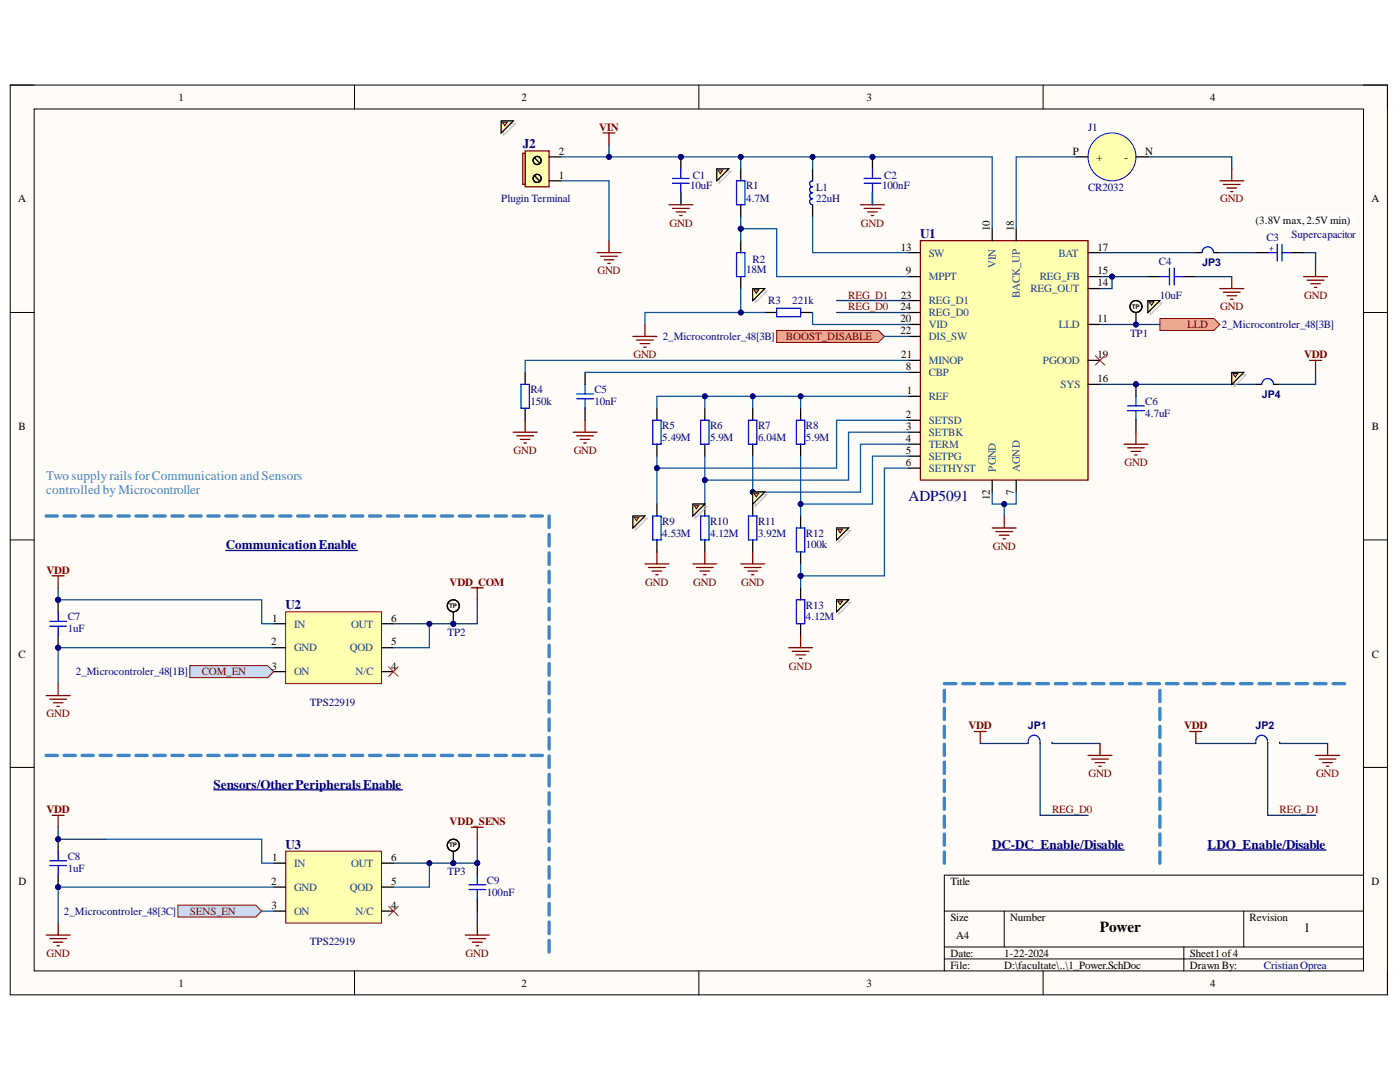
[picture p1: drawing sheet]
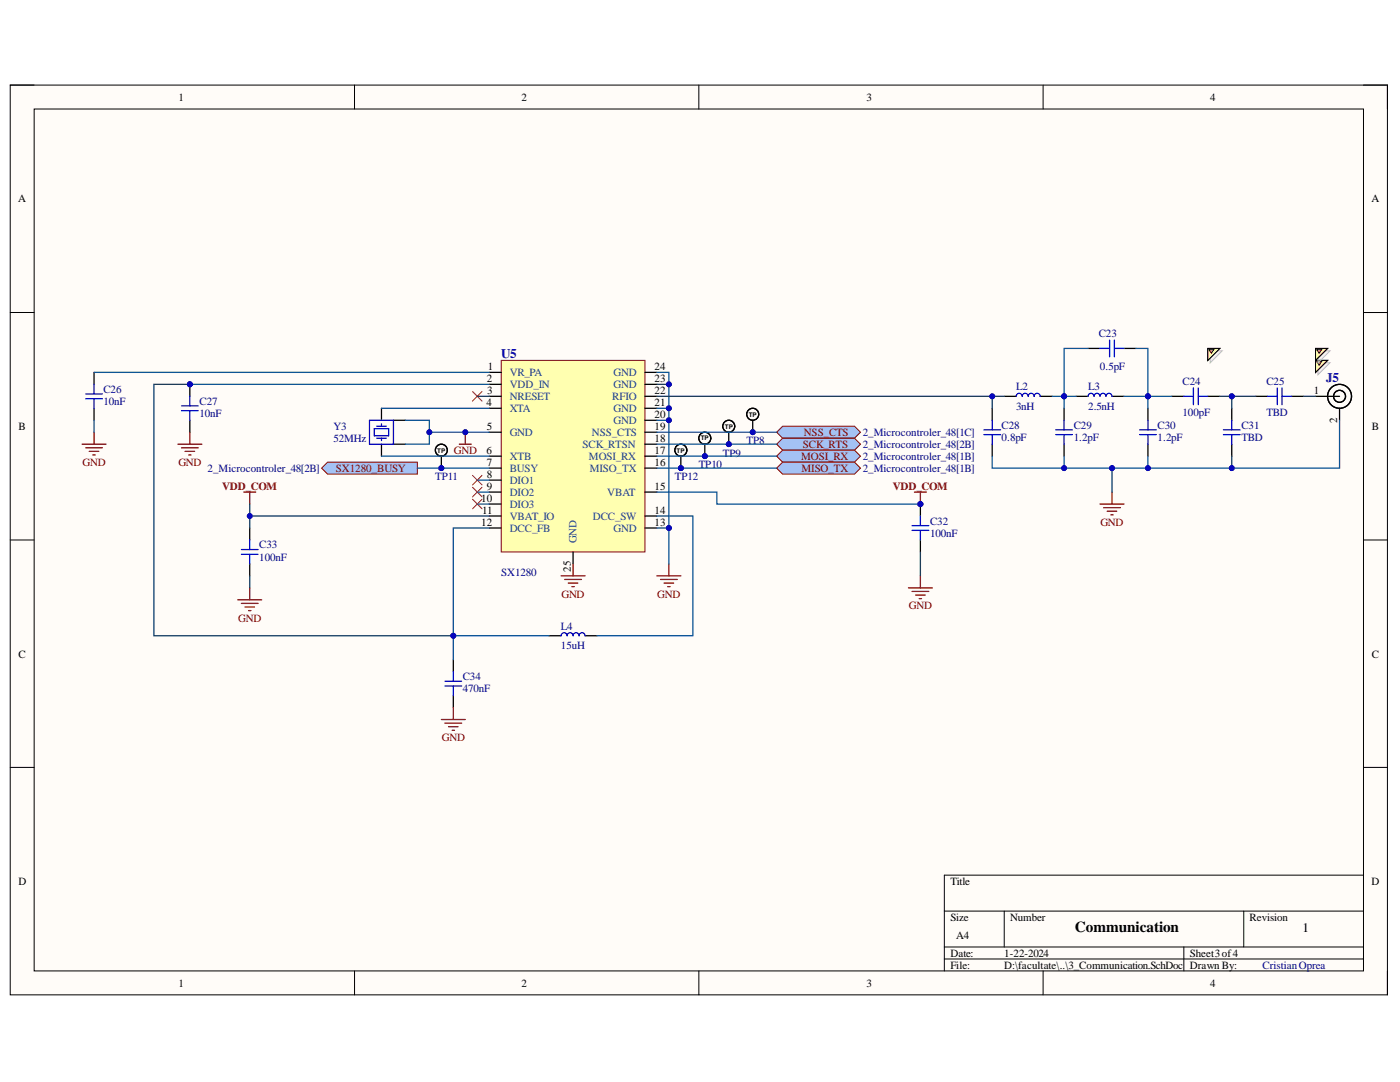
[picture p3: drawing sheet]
# Altium project H2_transmitter_v4.PrjPcb
2 sheets, 58 parts. Net scope: flat (ports and power ports of the same name join across sheets).
Board file: PCB1.PcbDoc
Sheets:
  1_Power.SchDoc
  3_Communication.SchDoc

## Sheet 1_Power.SchDoc: Power
size A4; DrawnBy: Cristian Oprea; Revision: 1; SheetNumber: 1; SheetTotal: 4

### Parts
C1  10uF  [C0603]
C2  100nF  [C0603]
C3  Supercapacitor  [CAP_POL_8x16x3.5]
C4  10uF  [C0603]
C5  10nF  [C0603]
C6  4.7uF  [C0603]
C7  1uF  [C0603]
C8  1uF  [C0603]
C9  100nF  [C0603]
J1  CR2032  [BAT_CR2032-BS-6-1]
J2  Plugin Terminal  [2.54_pluggable_terminal]
JP1  JUMPER_3PIN  [HEADER_1x3_2.54]  (value not drawn)
JP2  JUMPER_3PIN  [HEADER_1x3_2.54]  (value not drawn)
JP3  JUMPER  [HEADER_1x2_2.54]  (value not drawn)
JP4  JUMPER  [HEADER_1x2_2.54]  (value not drawn)
L1  22uH  [IND_3.2_4]
R1  4.7M  [R0603]
R2  18M  [R0603]
R3  221k  [R0603]
R4  150k  [R0603]
R5  5.49M  [R0603]
R6  5.9M  [R0603]
R7  6.04M  [R0603]
R8  5.9M  [R0603]
R9  4.53M  [R0603]
R10  4.12M  [R0603]
R11  3.92M  [R0603]
R12  100k  [R0603]
R13  4.12M  [R0603]
TP1  TP_NOBOM  [TEST_PAD_THD]  (value not drawn)  (no BOM)
TP2  TP_NOBOM  [TEST_PAD_THD]  (value not drawn)  (no BOM)
TP3  TP_NOBOM  [TEST_PAD_THD]  (value not drawn)  (no BOM)
U1  ADP5091  [LFCSP-24]
U2  TPS22919  [SC70-6]
U3  TPS22919  [SC70-6]

### Ports
BOOST_DISABLE (in, see 2_Microcontroler_48[3B]), COM_EN (in, see 2_Microcontroler_48[1B]), LLD (out, see 2_Microcontroler_48[3B]), SENS_EN (in, see 2_Microcontroler_48[3C])

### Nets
GND: C1.1 C2.1 C3.2 C4.2 C5.1 C6.1 C7.1 C8.1 C9.1 J1.N(-) J2.1 JP1.3 JP2.3 R2.1 R3.1 R4.1 R9.1 R10.1 R11.1 R13.1 U1.7(AGND) U1.12(PGND) U2.2(GND) U3.2(GND)
VDD: C7.2 C8.2 JP1.1 JP2.1 JP4.2 U2.1(IN) U3.1(IN)
VDD_COM: TP2.1(TP) U2.5(QOD) U2.6(OUT)
VDD_SENS: C9.2 TP3.1(TP) U3.5(QOD) U3.6(OUT)
VIN: C1.2 C2.2 J2.2 L1.2 R1.2 U1.10(VIN)
REG_D0: JP1.2 U1.24(REG_D0)
REG_D1: JP2.2 U1.23(REG_D1)
NetC3_1: C3.1 JP3.2
NetC4_1: C4.1 U1.14(REG_OUT) U1.15(REG_FB)
NetC5_2: C5.2 U1.8(CBP)
NetC6_2: C6.2 JP4.1 U1.16(SYS)
NetJ1_P: J1.P(+) U1.18(BACK_UP)
NetJP3_1: JP3.1 U1.17(BAT)
NetL1_1: L1.1 U1.13(SW)
NetR1_1: R1.1 R2.2 U1.9(MPPT)
NetR3_2: R3.2 U1.20(VID)
NetR4_2: R4.2 U1.21(MINOP)
NetR5_1: R5.1 R9.2 U1.2(SETSD)
NetR5_2: R5.2 R6.2 R7.2 R8.2 U1.1(REF)
NetR6_1: R6.1 R10.2 U1.3(SETBK)
NetR7_1: R7.1 R11.2 U1.4(TERM)
NetR8_1: R8.1 R12.2 U1.5(SETPG)
NetR12_1: R12.1 R13.2 U1.6(SETHYST)
NetTP1_1: TP1.1(TP) U1.11(LLD) ; port LLD
NetU1_22: U1.22(DIS_SW) ; port BOOST_DISABLE
NetU2_3: U2.3(ON) ; port COM_EN
NetU3_3: U3.3(ON) ; port SENS_EN

Not connected (* = marked no-connect by the designer): U1 19(PGOOD)*; U2 4(N/C)*; U3 4(N/C)*

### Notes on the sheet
- ADP5091 application notes from Analog Device for different power sources
- ADP5091 used for energy harvesting; CR2032 used as a backup(it should be only for emergencies)
- (near J2) 0.08V to 3.6V input
- R1 not populated for TEG generators
- (near C3) (3.8V max, 2.5V min)
- VID resistor for setting output voltage
- Low Light Density (low voltage at input), PGOOD is HIGH only when output voltage is higher than the set voltage
- Two supply rails for Communication and Sensors controlled by Microcontroller
- Vsetbk = 2.4V (backup supply swith on threshold)(higher than stop discharge threshold)
- (near R11) Vbat_term = 3.8V (stop charge threshold) (hybrid supercapacitor with lithium)
- Communication Enable
- Vsetsd = 2.2V (stop discharge threshold) (hybrid supercapacitor with lithium)
- Vsetbkhys = (hysteresis threshold)
- (near JP4) Floating: VOUT = 2.5 V
  RVID = 7 kΩ: VOUT = 1.5 V
  RVID = 14 kΩ: VOUT = 1.8 V
  RVID = 27.7 kΩ: VOUT = 3.6 V
  RVID = 55.6 kΩ:VOUT = 3.3 V
  RVID = 111 kΩ: VOUT = 2.0 V
  RVID = 221 kΩ: VOUT = 3.0 V
  RVID = 442 kΩ: VOUT = 2.8 V
- (near R13) Vsetpg = 2.4V (power good threshold) (voltage output is higher than this threshold)
- Sensors/Other Peripherals Enable
- DC-DC_Enable/Disable
- LDO_Enable/Disable

## Sheet 3_Communication.SchDoc: Communication
size A4; DrawnBy: Cristian Oprea; Revision: 1; SheetNumber: 3; SheetTotal: 4

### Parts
C23  0.5pF  [C0603]
C24  100pF  [C0603]
C25  TBD  [C0805]
C26  10nF  [C0603]
C27  10nF  [C0603]
C28  0.8pF  [C0603]
C29  1.2pF  [C0603]
C30  1.2pF  [C0603]
C31  TBD  [C0805]
C32  100nF  [C0603]
C33  100nF  [C0603]
C34  470nF  [C0603]
J5  SMA_EDGE_CONN  [CON_SMA-EDGE-S]  (value not drawn)
L2  3nH  [R0603]
L3  2.5nH  [R0603]
L4  15uH  [IND_3.2_4]
TP8  TP_NOBOM  [TEST_PAD_THD]  (value not drawn)  (no BOM)
TP9  TP_NOBOM  [TEST_PAD_THD]  (value not drawn)  (no BOM)
TP10  TP_NOBOM  [TEST_PAD_THD]  (value not drawn)  (no BOM)
TP11  TP_NOBOM  [TEST_PAD_THD]  (value not drawn)  (no BOM)
TP12  TP_NOBOM  [TEST_PAD_THD]  (value not drawn)  (no BOM)
U5  SX1280  [QFN-24_4x4_0.5]
Y3  52MHz  [CRYSTAL_2016_4P]

### Ports
MISO_TX (bidir, see 2_Microcontroler_48[1B]), MOSI_RX (bidir, see 2_Microcontroler_48[1B]), NSS_CTS (bidir, see 2_Microcontroler_48[1C]), SCK_RTS (bidir, see 2_Microcontroler_48[2B]), SX1280_BUSY (out, see 2_Microcontroler_48[2B])

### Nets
GND: C26.1 C27.1 C28.1 C29.1 C30.1 C31.1 C32.1 C33.1 C34.1 J5.2 U5.5(GND) U5.13(GND) U5.20(GND) U5.21(GND) U5.23(GND) U5.24(GND) U5.25(GND) Y3.2 Y3.4
VDD_COM: C32.2 C33.2 U5.11(VBAT_IO) U5.15(VBAT)
NetC23_1: C23.1 C24.2 C30.2 L3.2
NetC23_2: C23.2 C29.2 L2.2 L3.1
NetC24_1: C24.1 C25.2 C31.2
NetC25_1: C25.1 J5.1
NetC26_2: C26.2 U5.1(VR_PA)
NetC27_2: C27.2 C34.2 L4.1 U5.2(VDD_IN) U5.12(DCC_FB)
NetC28_2: C28.2 L2.1 U5.22(RFIO)
NetL4_2: L4.2 U5.14(DCC_SW)
NetTP8_1: TP8.1(TP) U5.19(NSS_CTS) ; port NSS_CTS
NetTP9_1: TP9.1(TP) U5.18(SCK_RTSN) ; port SCK_RTS
NetTP10_1: TP10.1(TP) U5.17(MOSI_RX) ; port MOSI_RX
NetTP11_1: TP11.1(TP) U5.7(BUSY) ; port SX1280_BUSY
NetTP12_1: TP12.1(TP) U5.16(MISO_TX) ; port MISO_TX
NetU5_4: U5.4(XTA) Y3.3
NetU5_6: U5.6(XTB) Y3.1

Not connected (* = marked no-connect by the designer): U5 3(NRESET)* 8(DIO1)* 9(DIO2)* 10(DIO3)*

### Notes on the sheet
- SX1280 used for communication (LoRa 2.4 GHz, common antennas, shorter antennas, lowest power LoRa tranceiver available); SMA antenna used
- ADDED C20 and C21
- impedance matching configurations(40R to 50R after C25)
- (near J5) Values based on antenna input impedance; capacitors to ground can be left unpopullated, inductors or series capacitors can be swaped with 0R resistors or shunts
- (near J5) last 2 capacitors are for impedance matching for certain antenna
- Footprint for Inductor: can be left unpopulated for lower power > best efficiency from LDO

## Nets that join several sheets
GND: 1_Power (24 pins), 3_Communication (19 pins)
VDD_COM: 1_Power (TP2.1 U2.5 U2.6), 3_Communication (C32.2 C33.2 U5.11 U5.15)
